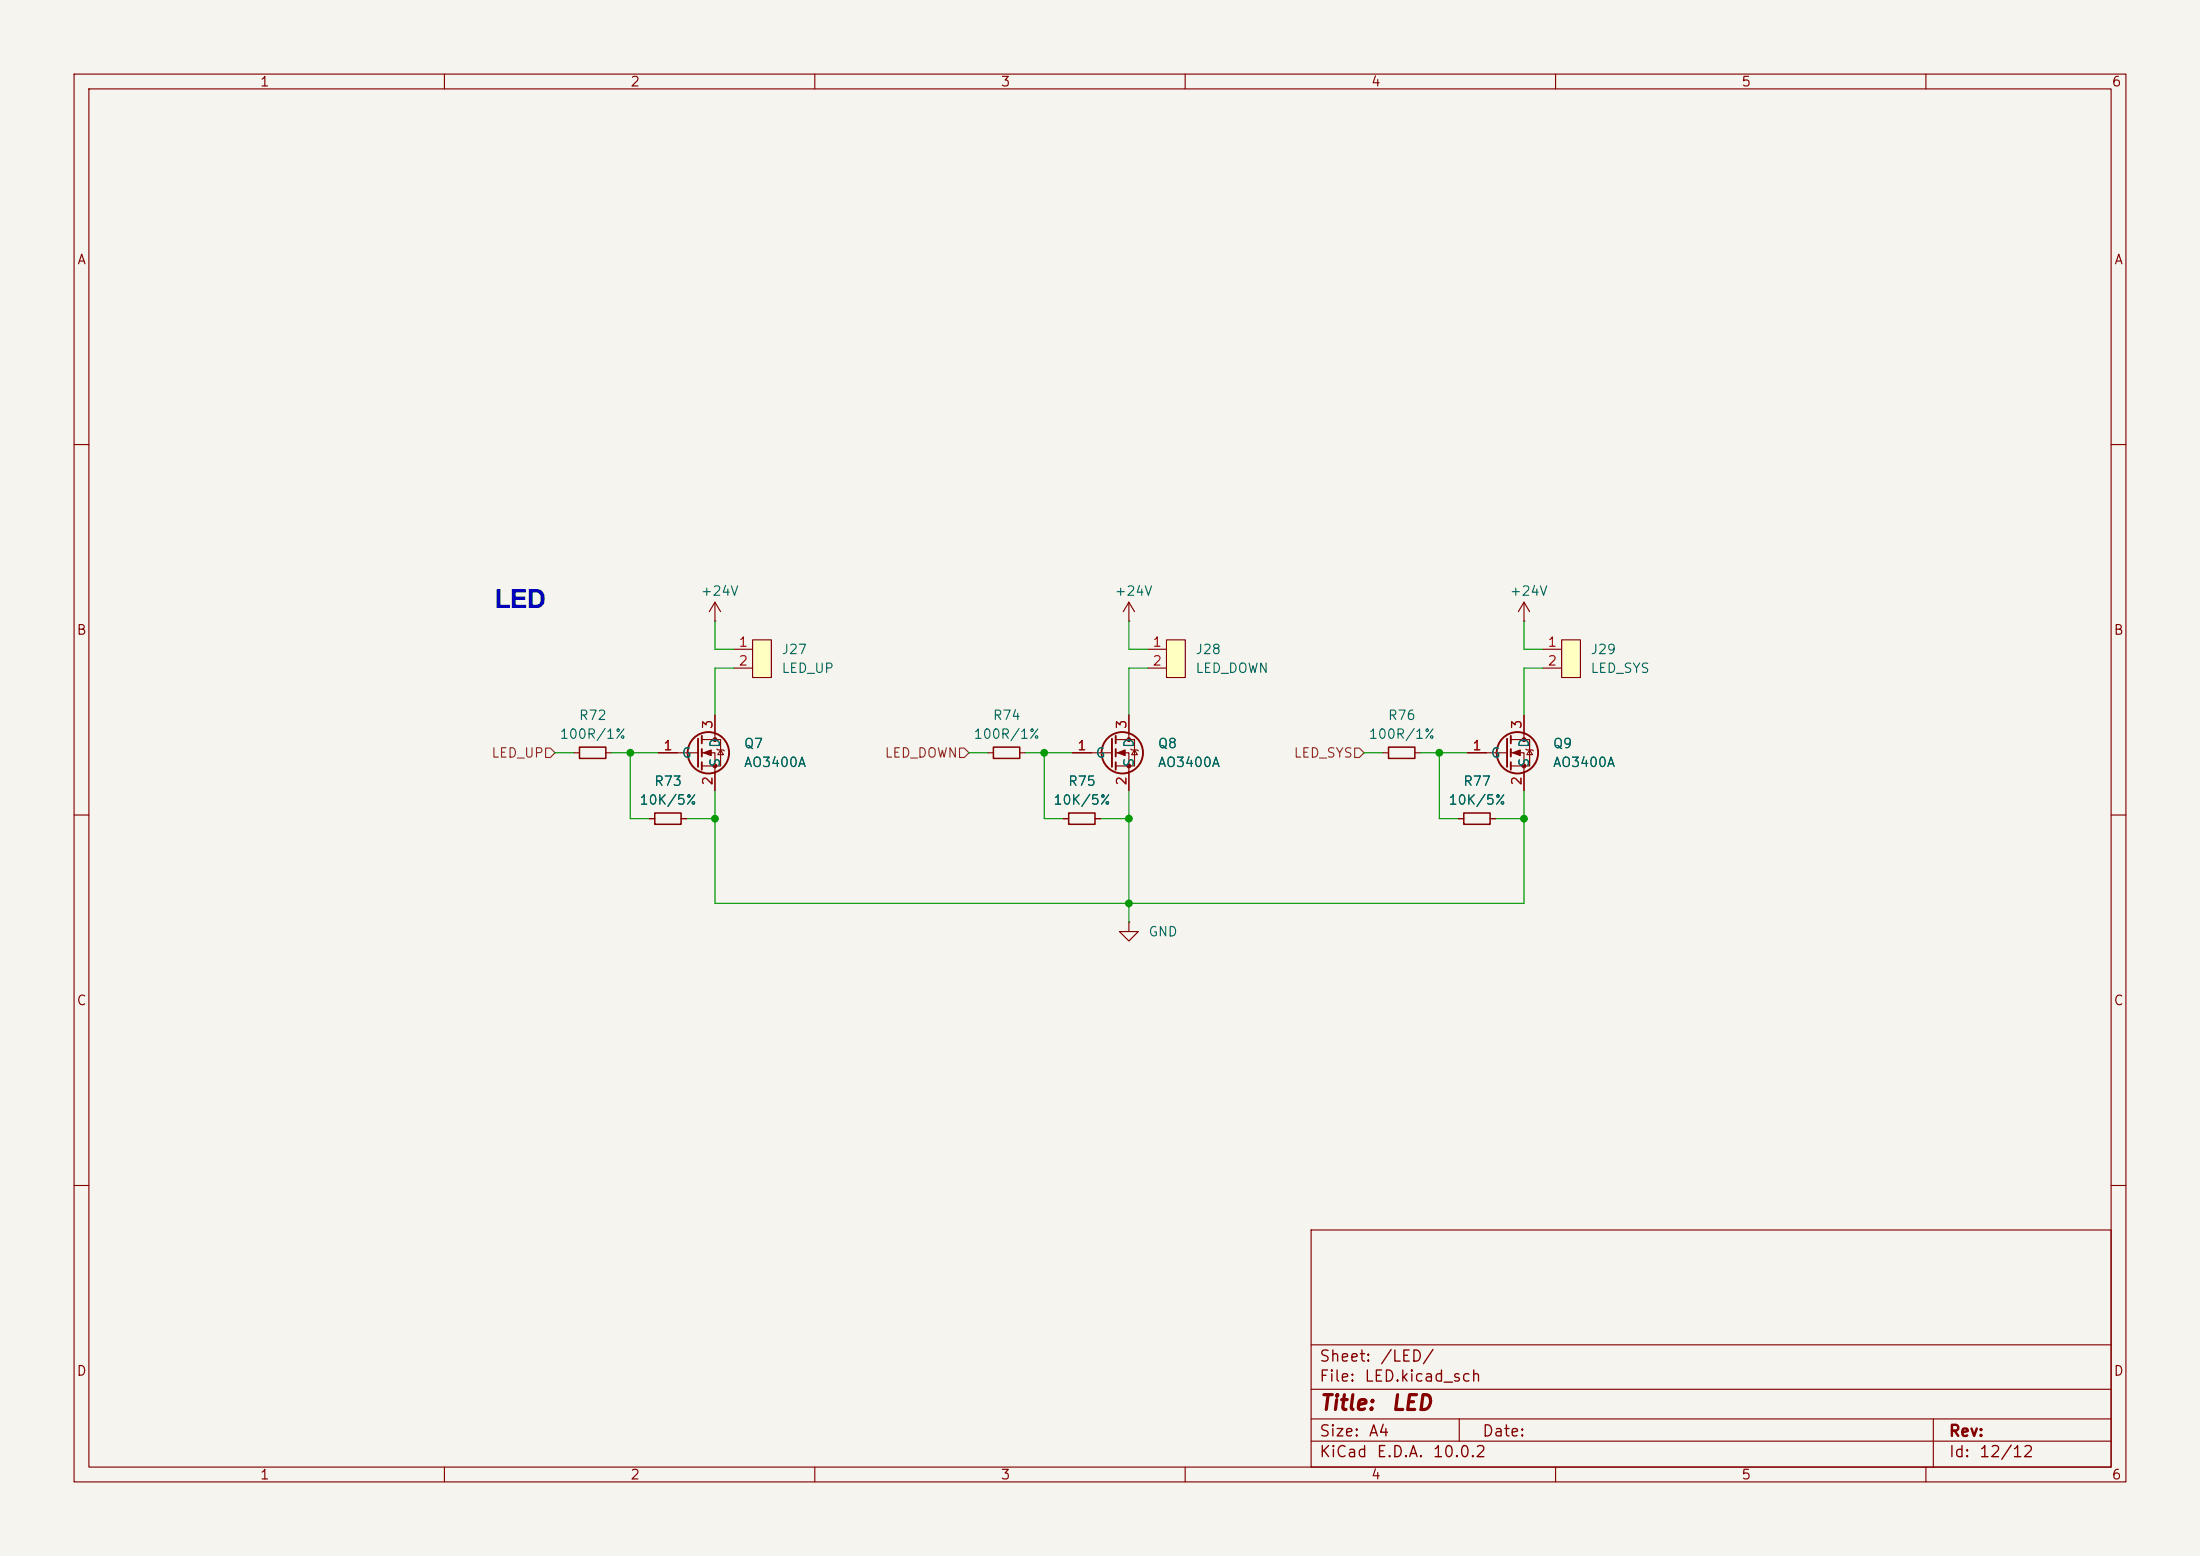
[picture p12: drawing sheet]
<svg xmlns="http://www.w3.org/2000/svg" width="297mm" height="210mm" viewBox="0 0 297 210" stroke-linecap="round" stroke-linejoin="round" font-family="sans-serif">
<path d="M0 0h297v210h-297z" fill="#f5f4ef" stroke="#f5f4ef" stroke-width=".14"/>
<g fill="none" stroke="#840000" stroke-width=".15">
<path d="M10 10h277v190h-277zM12 12h273v186h-273zM60 10v2M110 10v2M160 10v2M210 10v2M260 10v2M10 60h2M285 60h2M94.7 99.8h2.6v3.6h-2.6M96.5 83.8h.1M96.5 81.3l-.7 1.3"/>
<path d="M96.5 81.3l.8 1.3M96.5 81.3v2.5M96.5 96.5v3.3M10 110h2M77.5 101.6h.7M81.8 101.6h.7M87.6 110.5h.8M88.9 101.6h5.3M91.9 110.5h.8M94.7 101.6h1.8v5.1M96.8 101.1l.1 .1h.8l.1 .1M97.3 101.2l.4 .7h-.8z"/>
<path d="M196.8 110.5h.8M201.2 110.5h.7M285 110h2M152.4 124.5v1.2h1.3l-1.3 1.3-1.3-1.3h1.3M152.4 124.5h.1M10 160h2M177 166h108v32h-108zM285 160h2M60 198v2M110 198v2M160 198v2M177 194.5h108"/>
<path d="M177 191.5h108M177 187.5h108M177 181.5h108M197 191.5v3M210 198v2M260 198v2M261 191.5v6.5"/>
</g>
<path d="M78.2 100.8h3.6v1.6h-3.6zM88.4 109.7h3.5v1.6h-3.5zM197.6 109.7h3.6v1.6h-3.6z" fill="none" stroke="#840000" stroke-width=".2"/>
<g fill="none" stroke="#840000" stroke-width=".25">
<path d="M94.2 99.7v3.8M94.7 99.3v1M94.7 101.1v1M94.7 102.9v1"/>
<circle cx="95.6" cy="101.6" r="2.79"/>
</g>
<g fill="#840000" stroke="#840000" stroke-width=".15">
<path d="M95 101.6l1-.4v.8z"/>
<circle cx="96.5" cy="99.8" r=".25"/>
<circle cx="96.5" cy="103.4" r=".25"/>
</g>
<path d="M101.6 86.4h2.5v5h-2.5z" fill="#ffffc2"/>
<g fill="none" stroke="#840000" stroke-width=".15">
<path d="M99.1 87.6h2.5M99.1 90.2h2.5M101.6 86.4h2.5v5h-2.5zM150.6 99.8h2.6v3.6h-2.6M152.4 83.8h.1M152.4 81.3v2.5M152.4 96.5v3.3M152.4 81.3l-.8 1.3M152.4 81.3l.8 1.3M133.3 101.6h.8M137.7 101.6h.7M143.5 110.5h.8"/>
<path d="M144.8 101.6h5.3M147.8 110.5h.8M150.6 101.6h1.8v5.1M152.7 101.1l.1 .1h.7l.2 .1M153.2 101.2l.3 .7h-.7z"/>
</g>
<path d="M134.1 100.8h3.6v1.6h-3.6zM144.3 109.7h3.5v1.6h-3.5z" fill="none" stroke="#840000" stroke-width=".2"/>
<g fill="none" stroke="#840000" stroke-width=".25">
<path d="M150.1 99.7v3.8M150.6 99.3v1M150.6 101.1v1M150.6 102.9v1"/>
<circle cx="151.5" cy="101.6" r="2.79"/>
</g>
<g fill="#840000" stroke="#840000" stroke-width=".15">
<path d="M150.9 101.6l1-.4v.8z"/>
<circle cx="152.4" cy="99.8" r=".25"/>
<circle cx="152.4" cy="103.4" r=".25"/>
</g>
<path d="M157.5 86.4h2.5v5h-2.5z" fill="#ffffc2"/>
<path d="M154.9 87.6h2.6M154.9 90.2h2.6M157.5 86.4h2.5v5h-2.5z" fill="none" stroke="#840000" stroke-width=".15"/>
<path d="M210.8 86.4h2.6v5h-2.6z" fill="#ffffc2"/>
<g fill="none" stroke="#840000" stroke-width=".15">
<path d="M96.5 96.5v2.6M152.4 96.5v2.6M204 99.8h2.5v3.6h-2.5M205.7 83.8h.1M205.7 81.3l-.7 1.3M205.7 81.3l.8 1.3M205.7 81.3v2.5M205.7 96.5v3.3M208.3 87.6h2.5M208.3 90.2h2.5M210.8 86.4h2.6v5h-2.6zM87.6 110.5h.8"/>
<path d="M88.9 101.6h2.5M91.9 110.5h.8M96.5 104.1v2.6M143.5 110.5h.8M144.8 101.6h2.5M147.8 110.5h.8M152.4 104.1v2.6M186.7 101.6h.8M191 101.6h.8M196.8 110.5h.8M198.1 101.6h5.4M201.2 110.5h.7"/>
<path d="M204 101.6h1.7v5.1M206 101.1l.1 .1h.8l.1 .1M206.5 101.2l.4 .7h-.8z"/>
</g>
<path d="M187.5 100.8h3.5v1.6h-3.5z" fill="none" stroke="#840000" stroke-width=".2"/>
<g fill="none" stroke="#840000" stroke-width=".25">
<path d="M203.5 99.7v3.8M204 99.3v1M204 101.1v1M204 102.9v1"/>
<circle cx="204.9" cy="101.6" r="2.79"/>
</g>
<g fill="#840000" stroke="#840000" stroke-width=".15">
<path d="M204.2 101.6l1-.4v.8z"/>
<circle cx="205.7" cy="99.8" r=".25"/>
<circle cx="205.7" cy="103.4" r=".25"/>
</g>
<path d="M73.7 101h.6l.6 .6-.6 .6h-.6zM129.5 101h.7l.6 .6-.6 .6h-.7zM182.9 101h.6l.6 .6-.6 .6h-.6z" fill="none" stroke="#725600" stroke-width=".15"/>
<g fill="none" stroke="#009600" stroke-width=".15">
<path d="M96.5 83.8v3.8h2.6M99.1 90.2h-2.6v6.3M152.4 83.8v3.8h2.5M154.9 90.2h-2.5v6.3M205.7 83.8v3.8h2.6M208.3 90.2h-2.6v6.3M74.9 101.6h2.6M82.5 101.6h6.4M85.1 101.6v8.9h2.5M92.7 110.5h3.8M96.5 106.7v15.2h109.2v-15.2M130.8 101.6h2.5"/>
<path d="M138.4 101.6h6.4M141 101.6v8.9h2.5M148.6 110.5h3.8M152.4 106.7v17.8M184.1 101.6h2.6M191.8 101.6h6.3M194.3 101.6v8.9h2.5M201.9 110.5h3.8"/>
</g>
<g fill="#009600" stroke="#009600" stroke-width=".14">
<circle cx="85.1" cy="101.6" r=".46"/>
<circle cx="141" cy="101.6" r=".46"/>
<circle cx="96.5" cy="110.5" r=".46"/>
<circle cx="152.4" cy="121.9" r=".46"/>
<circle cx="152.4" cy="110.5" r=".46"/>
<circle cx="194.3" cy="101.6" r=".46"/>
<circle cx="205.7" cy="110.5" r=".46"/>
</g>
<text font-size="3.5" fill="#0000c2" x="66.8" y="82.1">LED</text>
<g font-size="2" fill="#840000">
<text x="178" y="190.8">Title:</text>
<text x="187.7" y="190.8">LED</text>
</g>
<g font-size="1.5" fill="#840000">
<text x="178" y="184.2">Sheet:</text>
<text x="186.2" y="184.2">/LED/</text>
<text x="178" y="186.9">File:</text>
<text x="184.1" y="186.9">LED.kicad_sch</text>
<text x="178" y="197.1">KiCad</text>
<text x="178" y="194.3">Size:</text>
<text x="184.7" y="194.3">A4</text>
<text x="185.7" y="197.1">E.D.A.</text>
<text x="193.3" y="197.1">10.0.2</text>
<text x="200" y="194.3">Date:</text>
<text x="263" y="194.3">Rev:</text>
<text x="263" y="197.1">Id:</text>
<text x="267.1" y="197.1">12/12</text>
</g>
<g font-size="1.3" fill="#840000">
<text x="35" y="12">1</text>
<text x="85" y="12">2</text>
<text x="135" y="12">3</text>
<text x="185" y="12">4</text>
<text x="235" y="12">5</text>
<text x="285" y="12">6</text>
<text x="10.3" y="36">A</text>
<text x="285.3" y="36">A</text>
<text x="10.3" y="86">B</text>
<text x="285.3" y="86">B</text>
<text x="10.3" y="136">C</text>
<text x="285.3" y="136">C</text>
<text x="10.3" y="186">D</text>
<text x="285.3" y="186">D</text>
<text x="35" y="200">1</text>
<text x="85" y="200">2</text>
<text x="135" y="200">3</text>
<text x="185" y="200">4</text>
<text x="235" y="200">5</text>
<text x="285" y="200">6</text>
</g>
<g font-size="1.3" fill="#006464">
<text x="94.5" y="80.7">+24V</text>
<text x="150.4" y="80.7">+24V</text>
<text x="203.7" y="80.7">+24V</text>
<text x="105.4" y="88.6">J27</text>
<text x="161.3" y="88.6">J28</text>
<text x="214.6" y="88.6">J29</text>
<text x="105.4" y="91.1">LED_UP</text>
<text x="161.3" y="91.1">LED_DOWN</text>
<text x="214.6" y="91.1">LED_SYS</text>
<text x="75.5" y="100">100R/1%</text>
<text x="78.1" y="97.5">R72</text>
<text x="97.5" y="101" transform="rotate(-90 97.5 101)">D</text>
<text x="100.3" y="101.3">Q7</text>
<text x="131.3" y="100">100R/1%</text>
<text x="133.9" y="97.5">R74</text>
<text x="153.4" y="101" transform="rotate(-90 153.4 101)">D</text>
<text x="156.2" y="101.3">Q8</text>
<text x="184.7" y="100">100R/1%</text>
<text x="187.3" y="97.5">R76</text>
<text x="206.7" y="101" transform="rotate(-90 206.7 101)">D</text>
<text x="209.6" y="101.3">Q9</text>
<text x="88.2" y="106.4">R73</text>
<text x="91.9" y="102.6">G</text>
<text x="97.5" y="103.6" transform="rotate(-90 97.5 103.6)">S</text>
<text x="100.3" y="103.8">AO3400A</text>
<text x="144.1" y="106.4">R75</text>
<text x="147.8" y="102.6">G</text>
<text x="153.4" y="103.6" transform="rotate(-90 153.4 103.6)">S</text>
<text x="156.2" y="103.8">AO3400A</text>
<text x="197.4" y="106.4">R77</text>
<text x="201.2" y="102.6">G</text>
<text x="206.7" y="103.6" transform="rotate(-90 206.7 103.6)">S</text>
<text x="209.6" y="103.8">AO3400A</text>
<text x="86.2" y="108.9">10K/5%</text>
<text x="142.1" y="108.9">10K/5%</text>
<text x="195.4" y="108.9">10K/5%</text>
<text x="154.9" y="126.7">GND</text>
</g>
<g font-size="1.3" fill="#a90000">
<text x="99.6" y="87.6">1</text>
<text x="155.5" y="87.6">1</text>
<text x="208.8" y="87.6">1</text>
<text x="99.6" y="90.1">2</text>
<text x="155.5" y="90.1">2</text>
<text x="208.8" y="90.1">2</text>
<text x="89.5" y="101.6">1</text>
<text x="96.5" y="98.5" transform="rotate(-90 96.5 98.5)">3</text>
<text x="145.3" y="101.6">1</text>
<text x="152.4" y="98.5" transform="rotate(-90 152.4 98.5)">3</text>
<text x="198.7" y="101.6">1</text>
<text x="205.7" y="98.5" transform="rotate(-90 205.7 98.5)">3</text>
<text x="96.5" y="106.1" transform="rotate(-90 96.5 106.1)">2</text>
<text x="152.4" y="106.1" transform="rotate(-90 152.4 106.1)">2</text>
<text x="205.7" y="106.1" transform="rotate(-90 205.7 106.1)">2</text>
</g>
<g font-size="1.3" fill="#725600">
<text x="66.3" y="102.6">LED_UP</text>
<text x="119.3" y="102.6">LED_DOWN</text>
<text x="174.6" y="102.6">LED_SYS</text>
</g>
</svg>
